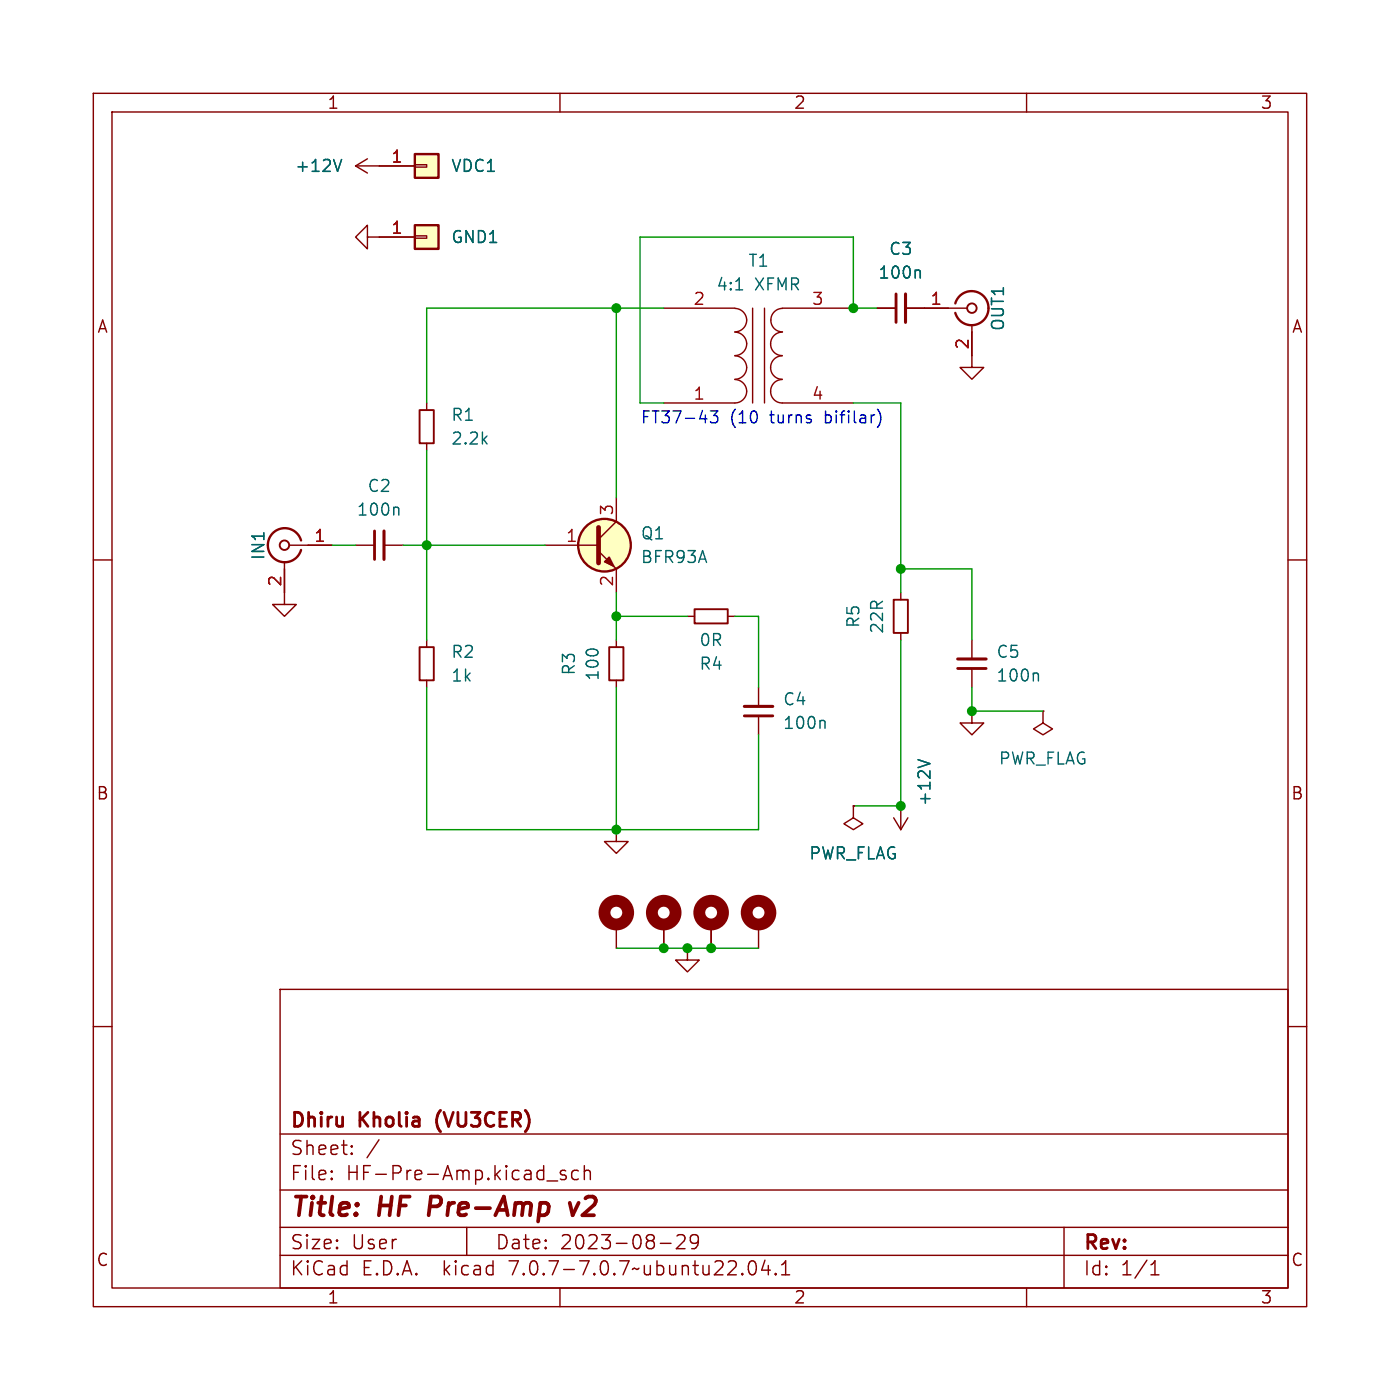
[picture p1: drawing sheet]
<svg xmlns="http://www.w3.org/2000/svg" width="150mm" height="150mm" viewBox="0 0 150 150" stroke-linecap="round" stroke-linejoin="round" font-family="sans-serif">
<g fill="none" stroke="#840000" stroke-width=".15">
<path d="M10 10h130v130h-130zM12 12h126v126h-126zM38.1 17.8l1.3 .7M38.1 17.8h6.3M39.4 17l-1.3 .8M44.4 17.7h1.3v.2h-1.3zM60 10v2M110 10v2M39.4 25.4v-1.3l-1.3 1.3 1.3 1.3v-1.3h5M44.4 25.3h1.3v.2h-1.3zM71.1 33h7.6M78.7 33a1.26 1.26 0 0 1 1.3 1.3 1.26 1.26 0 0 1-1.3 1.3"/>
<path d="M78.7 35.6a1.26 1.26 0 0 1 1.3 1.2 1.26 1.26 0 0 1-1.3 1.3M78.7 38.1a1.26 1.26 0 0 1 1.3 1.3 1.26 1.26 0 0 1-1.3 1.2M80.6 33v10.2M81.9 33v10.2M83.8 35.6a1.26 1.26 0 0 0-1.2 1.2 1.26 1.26 0 0 0 1.2 1.3M83.8 38.1a1.26 1.26 0 0 0-1.2 1.3 1.26 1.26 0 0 0 1.2 1.2M83.8 33h7.6M83.8 33a1.26 1.26 0 0 0-1.2 1.3 1.26 1.26 0 0 0 1.2 1.3M94 33h2M97 33h6.6M104.1 34.8v4.6h-1.2l1.2 1.2 1.3-1.2h-1.3M10 60h2"/>
<path d="M31 58.4h4.6M38.1 58.4h2M41.1 58.4h2.1M45.7 43.2v.7M45.7 47.5v.8M58.4 58.4h5.7M64.1 59.1l1.9 1.9v2.5M66 53.3v2.6l-1.9 1.9M78.7 40.7a1.26 1.26 0 0 1 1.3 1.2 1.26 1.26 0 0 1-1.3 1.3h-7.6M83.8 40.7a1.26 1.26 0 0 0-1.2 1.2 1.26 1.26 0 0 0 1.2 1.3h7.6M138 60h2M30.5 60.2v4.6h1.2l-1.2 1.2-1.3-1.2h1.3"/>
<path d="M45.7 68.6v.7M45.7 72.9v.8M66 68.6v.7M66 72.9v.8M73.7 66h.7M78 66h.7M81.3 73.7v2M81.3 76.7v2M96.5 63.5v.8M96.5 67.8v.8M104.1 76.2v1.3h1.3l-1.3 1.2-1.2-1.2h1.2M104.1 68.6v2"/>
<path d="M104.1 71.6v2.1M111.8 76.2v1.3l1 .6-1 .6-1.1-.6 1.1-.6M111.8 76.2h.1M66 88.9v1.3h1.3l-1.3 1.2-1.2-1.2h1.2M66 99.1v2.5M71.1 99.1v2.5M76.2 99.1v2.5M81.3 99.1v2.5M91.4 86.4v1.2l1.1 .7-1.1 .6-1-.6 1-.7M91.4 86.4h.1M95.8 87.6l.7 1.3M96.5 86.4v2.5"/>
<path d="M97.3 87.6l-.8 1.3M10 110h2M30 106h108v32h-108zM73.7 101.6v1.3h1.2l-1.2 1.2-1.3-1.2h1.3M138 110h2M30 134.5h108M30 131.5h108M30 127.5h108M30 121.5h108M35.5 126.3h.1l-.1 .1M35.5 126.3v.1M35.5 125.5v.1"/>
<path d="M35.5 125.5h.1l-.1 .1M37.7 123.6h.1l-.1 .1M37.7 123.6h-.1l.1 .1M37.7 122.8v.1M37.7 123.6v.1M37.7 122.8h.1l-.1 .1M37.7 122.8h-.1l.1 .1M40.6 122.1l-1.3 2M50 131.5v3M58.6 126.5h1.2M60 138v2M60.6 125.5l-.3-.1-.3 .2 .1 .2 .5 .2 .1 .1-.1 .2-.1 .1-.5-.1"/>
<path d="M62 125.5l-.5-.1-.2 .3v.4l.1 .2 .1 .1 .5-.1M62.6 125.5a.37 .37 0 0 1 .7 .1v.8M62.6 124.9v1.5M70.8 133.2h1.1M72.5 132.4l.3-.1h.3a.41 .41 0 0 1 .2 .6l-.8 .9h.9M74.8 132.9l-.3 .3h-.2l-.3-.3v-.3l.1-.2 .4-.1 .3 .1a.99 .99 0 0 1-.4 1.4h-.3M80.3 135.2a.36 .36 0 0 1 .4-.1 .36 .36 0 0 1 .3 .3 .88 .88 0 0 1-.3 1.2 .38 .38 0 0 1-.4-.3 1.28 1.28 0 0 1 0-1.1zM82 135l-.4 1.1h.9M82.3 135.6v1M83.1 136.5h.1l-.1 .1M83.1 136.5h-.1l.1 .1M83.1 136.5v.1"/>
<path d="M83.8 136.6h.8M83.8 135.5l.4-.4v1.5M110 138v2M114 131.5v6.5M123.3 136.6h.9M123.3 135.5l.5-.4v1.5"/>
</g>
<path d="M46.2 128.2l-.3 2M61 128.9l.4 1.3 .6-1.3" fill="none" stroke="#840000" stroke-width=".4"/>
<g fill="none" stroke="#840000" stroke-width=".25">
<path d="M44.4 16.5h2.6v2.6h-2.6zM44.4 24.1h2.6v2.6h-2.6zM102.4 32.5a1.81 1.81 0 0 1 2.8-1 1.81 1.81 0 0 1 0 3 1.81 1.81 0 0 1-2.8-1M32.3 57.9a1.81 1.81 0 0 0-2.8-1 1.81 1.81 0 0 0 0 3 1.81 1.81 0 0 0 2.8-1"/>
<circle cx="64.8" cy="58.4" r="2.82"/>
</g>
<g fill="none" stroke="#840000" stroke-width=".2">
<path d="M45 43.9h1.5v3.6h-1.5zM45 69.3h1.5v3.6h-1.5zM65.3 69.3h1.5v3.6h-1.5zM74.4 65.3h3.6v1.5h-3.6zM95.8 64.3h1.5v3.5h-1.5z"/>
<circle cx="104.1" cy="33" r=".51"/>
<circle cx="30.5" cy="58.4" r=".51"/>
</g>
<g fill="none" stroke="#840000" stroke-width="1.3">
<circle cx="66" cy="97.8" r="1.27"/>
<circle cx="71.1" cy="97.8" r="1.27"/>
<circle cx="76.2" cy="97.8" r="1.27"/>
<circle cx="81.3" cy="97.8" r="1.27"/>
</g>
<path d="M97 31.5v3M41.1 56.9v3M79.8 75.7h3M102.6 70.6h3.1" fill="none" stroke="#840000" stroke-width=".33"/>
<path d="M96 31.5v3M40.1 56.9v3M79.8 76.7h3M102.6 71.6h3.1" fill="none" stroke="#840000" stroke-width=".3"/>
<path d="M36.6 17.1l-.4 1.3M78.8 31.1h.8M98.4 28.9l.2 .2v.7M42.6 54.3l.1 .2v.7M88.2 77.2l.2 .2v.6M111.1 72.1l.2 .2v.7M98.4 81.4l1.2 .4" fill="none" stroke="#006464" stroke-width=".15"/>
<g fill="#ffffc2" stroke="#ffffc2" stroke-width=".11">
<path d="M44.4 16.5h2.6v2.6h-2.6z"/>
<path d="M44.4 24.1h2.6v2.6h-2.6z"/>
<circle cx="64.8" cy="58.4" r="2.82"/>
</g>
<path d="M64.1 56.5v3.8" fill="none" stroke="#840000" stroke-width=".51"/>
<path d="M65.3 59.7l.5 1-1-.5z" fill="#840000" stroke="#840000" stroke-width=".15"/>
<path d="M76.1 44h.8l-.4 .5a.34 .34 0 0 1 .4 .3v.3l-.1 .1-.5 .1-.2-.1M94 43.9a1.46 1.46 0 0 1 0 1.9" fill="none" stroke="#0000c2" stroke-width=".15"/>
<g fill="none" stroke="#009600" stroke-width=".15">
<path d="M66 33v20.3M71.1 33h-25.4v10.2M94 33h-2.6v-7.6h-22.8v17.8h2.5M35.6 58.4h2.5M43.2 58.4h15.2M45.7 48.3v20.3M91.4 43.2h5.1v20.3M45.7 73.7v15.2h35.6v-10.2M66 63.5v5.1M66 73.7v15.2M66 66h7.7M78.7 66h2.6v7.7"/>
<path d="M96.5 61h7.6v7.6M96.5 68.6v17.8h-5.1M104.1 73.7v2.5h7.7M66 101.6h15.3"/>
</g>
<g fill="#009600" stroke="#009600" stroke-width=".15">
<circle cx="73.7" cy="101.6" r=".46"/>
<circle cx="71.1" cy="101.6" r=".46"/>
<circle cx="96.5" cy="86.4" r=".46"/>
<circle cx="66" cy="88.9" r=".46"/>
<circle cx="76.2" cy="101.6" r=".46"/>
<circle cx="104.1" cy="76.2" r=".46"/>
<circle cx="66" cy="66" r=".46"/>
<circle cx="96.5" cy="61" r=".46"/>
<circle cx="45.7" cy="58.4" r=".46"/>
<circle cx="66" cy="33" r=".46"/>
<circle cx="91.4" cy="33" r=".46"/>
</g>
<g font-size="2.8" fill="#840000">
<text x="31" y="130.9">Title:</text>
<text x="40.7" y="130.9">HF</text>
<text x="46.8" y="130.9">Pre-Amp</text>
<text x="62.7" y="130.9">v2</text>
</g>
<g font-size="2.1" fill="#840000">
<text x="31" y="124">Sheet:</text>
<text x="31" y="121.2">Dhiru</text>
<text x="38.6" y="121.2">Kholia</text>
<text x="47.4" y="121.2">(VU3CER)</text>
<text x="31" y="126.7">File:</text>
<text x="37.1" y="126.7">HF-Pre-Amp.kicad_sch</text>
<text x="31" y="136.9">KiCad</text>
<text x="31" y="134.1">Size:</text>
<text x="37.7" y="134.1">User</text>
<text x="38.7" y="136.9">E.D.A.</text>
<text x="47.6" y="136.9">kicad</text>
<text x="53" y="134.1">Date:</text>
<text x="54.9" y="136.9">7.0.7-7.0.7~ubuntu22.04.1</text>
<text x="60" y="134.1">2023-08-29</text>
<text x="116" y="134.3">Rev:</text>
<text x="116" y="136.9">Id:</text>
<text x="120.1" y="136.9">1/1</text>
</g>
<g font-size="1.8" fill="#840000">
<text x="35" y="11.9">1</text>
<text x="85" y="11.9">2</text>
<text x="135" y="11.9">3</text>
<text x="10.3" y="35.9">A</text>
<text x="138.4" y="35.9">A</text>
<text x="10.3" y="85.9">B</text>
<text x="138.3" y="85.9">B</text>
<text x="10.3" y="135.9">C</text>
<text x="138.3" y="135.9">C</text>
<text x="35" y="139.9">1</text>
<text x="85" y="139.9">2</text>
<text x="135" y="139.9">3</text>
</g>
<g font-size="1.8" fill="#a90000">
<text x="41.8" y="17.5">1</text>
<text x="41.8" y="25.1">1</text>
<text x="74.2" y="32.8">2</text>
<text x="86.9" y="32.8">3</text>
<text x="99.6" y="32.8">1</text>
<text x="103.9" y="37.5" transform="rotate(-90 103.9 37.5)">2</text>
<text x="74.2" y="42.9">1</text>
<text x="86.9" y="42.9">4</text>
<text x="33.6" y="58.2">1</text>
<text x="60.6" y="58.2">1</text>
<text x="65.8" y="55.3" transform="rotate(-90 65.8 55.3)">3</text>
<text x="30.2" y="62.9" transform="rotate(-90 30.2 62.9)">2</text>
<text x="65.8" y="62.9" transform="rotate(-90 65.8 62.9)">2</text>
</g>
<g font-size="1.8" fill="#006464">
<text x="31.5" y="18.6">+12V</text>
<text x="48.3" y="18.6">VDC1</text>
<text x="48.3" y="26.3">GND1</text>
<text x="80.1" y="28.8">T1</text>
<text x="95.2" y="27.5">C3</text>
<text x="76.7" y="31.3">4:1</text>
<text x="80.9" y="31.3">XFMR</text>
<text x="94" y="30.1">100n</text>
<text x="107.8" y="35.5" transform="rotate(-90 107.8 35.5)">OUT1</text>
<text x="48.3" y="45.3">R1</text>
<text x="48.3" y="47.9">2.2k</text>
<text x="39.3" y="52.9">C2</text>
<text x="38.2" y="55.5">100n</text>
<text x="68.6" y="58">Q1</text>
<text x="28.5" y="60.1" transform="rotate(-90 28.5 60.1)">IN1</text>
<text x="68.6" y="60.6">BFR93A</text>
<text x="48.3" y="70.7">R2</text>
<text x="74.9" y="72">R4</text>
<text x="74.9" y="69.4">0R</text>
<text x="92.3" y="67.4" transform="rotate(-90 92.3 67.4)">R5</text>
<text x="94.8" y="68" transform="rotate(-90 94.8 68)">22R</text>
<text x="106.7" y="70.7">C5</text>
<text x="48.3" y="73.3">1k</text>
<text x="61.8" y="72.5" transform="rotate(-90 61.8 72.5)">R3</text>
<text x="64.4" y="73" transform="rotate(-90 64.4 73)">100</text>
<text x="83.8" y="75.8">C4</text>
<text x="106.7" y="73.2">100n</text>
<text x="83.8" y="78.3">100n</text>
<text x="106.9" y="82.1">PWR_FLAG</text>
<text x="99.9" y="86.5" transform="rotate(-90 99.9 86.5)">+12V</text>
<text x="86.6" y="92.3">PWR_FLAG</text>
</g>
<g font-size="1.8" fill="#0000c2">
<text x="68.6" y="45.5">FT37-43</text>
<text x="78.2" y="45.5">(10</text>
<text x="82.7" y="45.5">turns</text>
<text x="88.7" y="45.5">bifilar)</text>
</g>
</svg>
